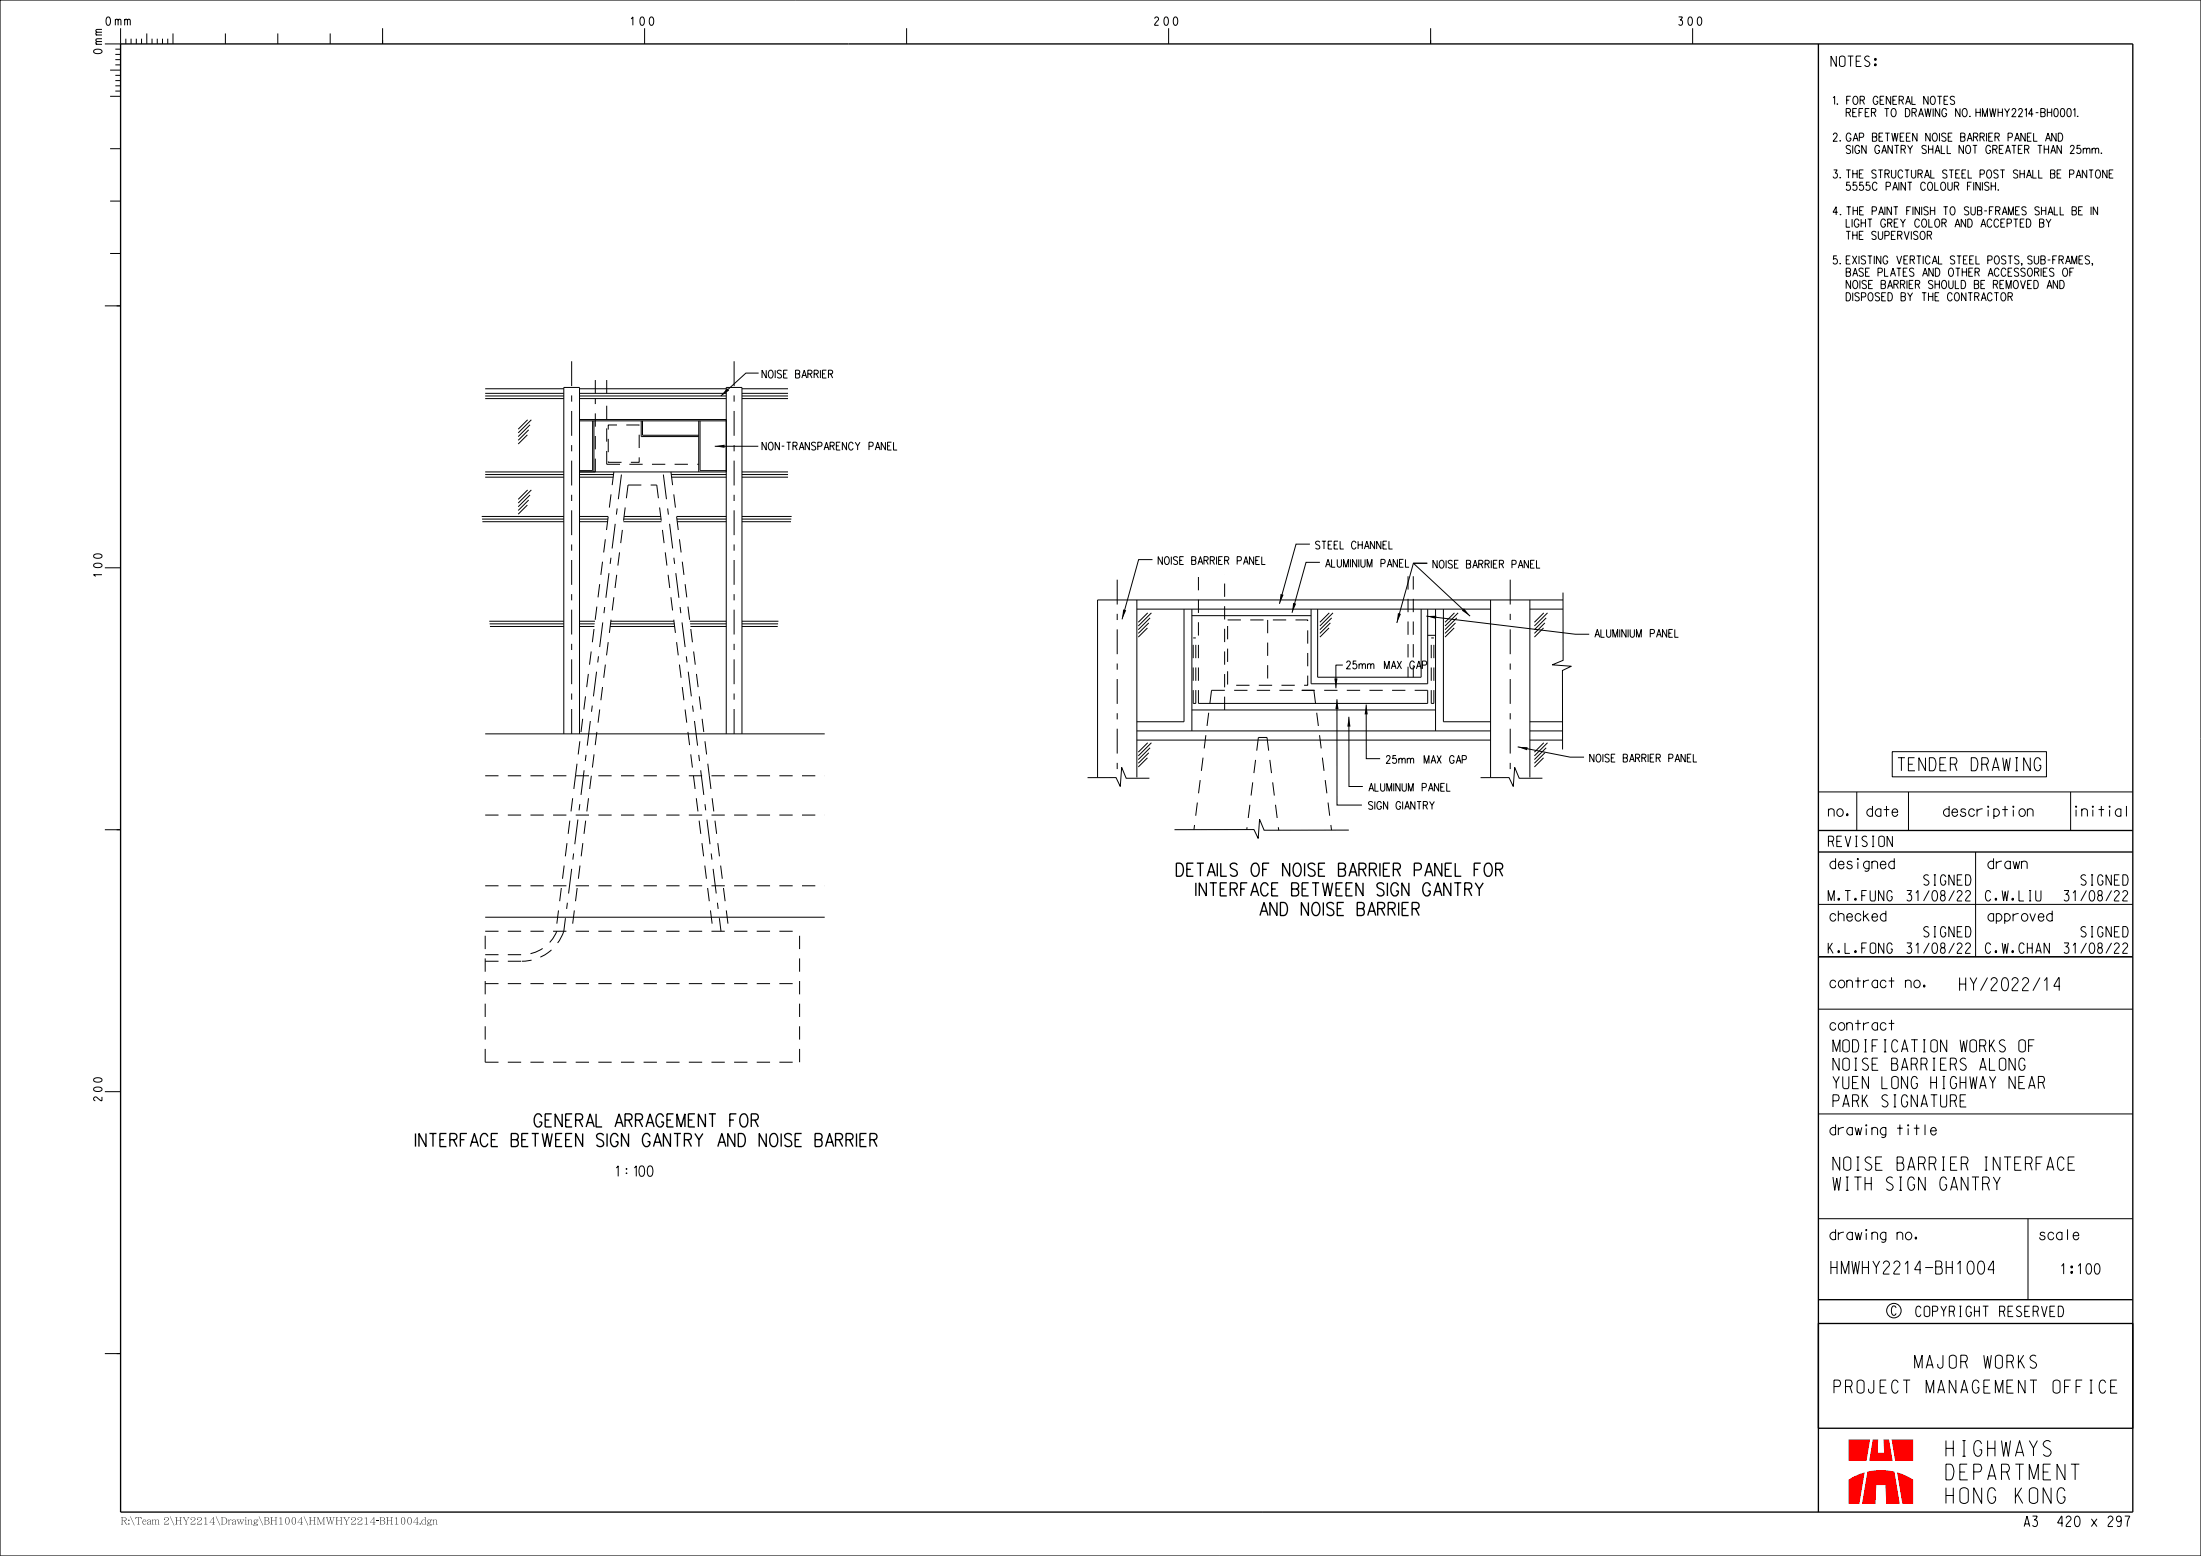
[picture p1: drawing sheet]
<svg xmlns="http://www.w3.org/2000/svg" width="420mm" height="297mm" viewBox="0 0 420 297" stroke-linecap="round" stroke-linejoin="round" font-family="sans-serif">
<g fill="none" stroke="#000" stroke-width=".19" stroke-dasharray="2.5 1.8" stroke-linecap="butt">
<path d="M113.6 75.1v-4.3M115.8 75.1v-4.3M113.6 90.1v-14M115.8 88.6h17.5M115.8 88.6v-12.5M116.1 88.2h5.9v-7.1h-5.9v7.1M117.1 90.1l-7.3 58M119.8 92.6h5.5M119.8 92.6l-7 55.5M125.3 92.6l7 55.5M128 90.1l7.4 58M234.3 118.3h15.2v12.5h-15.2v-12.5"/>
<path d="M241.9 118.3v12.5M268.7 110v19.3M269.7 110v19.3M227.7 134.3v-12.5M227.7 134.3h.5M228.2 134.3v-12.5M228.7 134.3v-24.5M231.2 131.8h19.5M231.2 131.8l-3.4 26.6M233.7 135.5v-25.9M248.4 131.8h24M250.7 131.8l3.4 26.6"/>
<path d="M272.4 131.8v2.5M273.1 134.3v-12.5M273.1 134.3h.5M273.6 134.3v-12.5M92.6 155.6h64.8M92.6 148.1h64.8M109.8 148.1l-3.7 29.7M112.8 148.1l-3.7 29.7M132.3 148.1l3.8 29.8M135.4 148.1l3.7 29.5M240.1 140.8h1.7M240.1 140.8l-2.2 17.5"/>
<path d="M241.8 140.8l2.2 17.7M92.6 177.8h60M92.6 169.1h64.8M106.3 177.8a7.2 7.2 0 0 1-6.7 4.4M107.6 177.8a8.5 8.5 0 0 1-8 5.7M92.6 187.8h60M92.6 182.2h7M92.6 183.5h7M92.6 202.7v-24.9M92.6 202.7h60M152.6 202.7v-24.9"/>
</g>
<g fill="none" stroke="#000" stroke-width=".19">
<path d="M0 0h420v297h-420zM21 13.4h2M21 18.4h2M22 9.4h1M22 10.4h1M22 11.4h1M22 12.4h1M22 14.4h1M22 15.4h1M22 16.4h1M22 17.4h1M23 5.4v3h-3"/>
<path d="M24 7.4v1M25 7.4v1M26 7.4v1M27 7.4v1M28 6.4v2M29 7.4v1M30 7.4v1M31 7.4v1M32 7.4v1M33 6.4v2M43 6.4v2M53 6.4v2"/>
<path d="M63 6.4v2M73 5.4v3M123 5.4v3M173 5.4v3M223 5.4v3M273 5.4v3M323 5.4v3M21 28.4h2M21 38.4h2M20 58.4h3M21 48.4h2M92.6 75.1h15"/>
<path d="M92.6 75.6h15M92.6 76.1h15M92.6 74.2h15M110.6 75.1h28M110.6 75.6h28M110.6 76.1h28M110.6 74.2h28M141.6 75.1h8.8M141.6 75.6h8.8M141.6 76.1h8.8M141.6 74.2h8.8M144.8 71.2h-2.5l-4.7 4.4"/>
<path d="M91.9 98.6h15.7M92 99.1h15.6M92 99.6h15.6M92.6 90.1h15M92.6 91.1h15M92.6 90.6h15M100.6 83l-1.7 1.7M100.6 96.4l-1.7 1.7M100.7 80.1l-1.8 1.8M100.7 93.5l-1.8 1.8M100.9 82l-2 2M100.9 95.4l-2 2"/>
<path d="M101.1 81.1l-2.2 2.2M101.1 94.5l-2.2 2.2M101.4 80.1l-2.5 2.5M101.4 93.5l-2.5 2.5M110.6 99.6h5.3M110.6 98.6h5.5M110.6 99.1h5.4M110.6 90.1h28M110.6 91.1h6.4M110.6 90.6h6.5M110.6 80.1h28M110.6 80.3h28"/>
<path d="M113.1 80.3v9.5h-2.5M113.3 80.3v9.8M119 99.6h7.2M119 99.1h7.1M119.1 98.6h7M122.4 80.3v3h10.9M122.6 80.3v2.8h10.7M128.1 90.6h10.5M128.2 91.1h10.4M129.1 98.6h9.5M129.2 99.1h9.4M129.2 99.6h9.4"/>
<path d="M133.3 80.3v9.8M133.6 80.3v9.5h5M136.4 85.2h8.3M141.6 98.6h9.5M141.6 90.1h8.8M141.6 91.1h8.8M141.6 90.6h8.8M141.6 99.1h9.4M141.6 99.6h9.3M20 108.4h3M93.4 118.6h14.2M93.4 119.1h14.2"/>
<path d="M93.5 119.6h14.1M110.6 118.6h2.9M110.6 119.6h2.8M110.6 119.1h2.9M116.4 119.6h12.3M116.5 119.1h12.2M116.6 118.6h12M131.6 118.6h7M131.7 119.1h6.9M131.8 119.6h6.8M141.6 118.6h6.9M141.6 119.1h6.9"/>
<path d="M141.6 119.6h6.8M216.9 114.5v33.9M216.9 116.3h67.5M219 119.9l-1.8 1.7M219 117l-1.8 1.8M219.2 118.9l-2 2M219.5 117.9l-2.3 2.3M219.7 117l-2.5 2.5M219.9 106.8h-2.6l-3.2 11.4M225.9 116.3v21.5h-9M227.4 116.3v23.2M227.4 117.5h22.8"/>
<path d="M250 103.9h-2.7l-3.2 11.4M250.2 116.3v14.2h22.2v-14.2M251.4 116.3v13h19.8v-13M251.9 107.3h-2.7l-2.6 9.7M253.6 119.9l-1.7 1.7M253.7 117l-1.8 1.8M253.9 118.9l-2 2M254.1 117.9l-2.2 2.3M254.4 117l-2.5 2.5M272.2 117.6l28.4 3.5h2.7M273.9 116.3v23.2M275.4 116.3v21.5h9"/>
<path d="M277.5 119.9l-1.8 1.7M277.5 117l-1.8 1.8M277.7 118.9l-2 2M278 117.9l-2.3 2.3M278.2 117l-2.5 2.5M280.5 117.6l-10.8-10.1h2.7h-2.7l-3.2 11.4M284.4 114.5v33.9M291.9 114.5v33.9M291.9 116.3h6.4M294.5 119.9l-1.7 1.7M294.6 117l-1.8 1.8M294.8 118.9l-2 2"/>
<path d="M295 117.9l-2.2 2.3M295.3 117l-2.5 2.5M298.3 113.1v12.9l-2.1 .9 3.6 .3-1.6 .8v15M298.3 114.5h-88.9v33.9M216.9 139.5h67.5M227.4 135.5h46.5M227.7 121.8h.5M228.7 134.3h43.7M255.1 133.5v20.2h4.8M256.2 126.9h-1.3v4.5M257.4 136.8v13.3h2.7M260.7 134.5v10.3h2.7"/>
<path d="M272.4 121.3h1.5M273.1 121.8h.5M291.9 139.5h6.3M291.9 137.8h6.3M20 158.4h3M92.6 140.1h64.8M107.6 140.1v-66.1h3v66.1M138.6 140.1v-66.1h3v66.1M207.5 148.4h5.5l.8 1.7 .2-3.6 .9 2h4.4M216.9 141.3h67.5M219 144.7l-1.8 1.7M219 141.8l-1.8 1.8"/>
<path d="M219.2 143.7l-2 2M219.5 142.7l-2.3 2.3M219.7 141.8l-2.5 2.5M224.1 158.4l15.2-.1 .8 1.7 .3-3.6 .8 2.1 16.2-.1M282.5 148.4h5.5l.8 1.7 .2-3.6 .9 2h4.4M289.6 142.6l10 1.9h2.7M291.9 141.3h6.3M294.5 144.7l-1.7 1.7M294.6 141.8l-1.8 1.8M294.8 143.7l-2 2M295 142.7l-2.2 2.3M295.3 141.8l-2.5 2.5"/>
<path d="M92.6 175.1h64.8M347 172.6h60M377 162.6v20M20 208.4h3M347 212.6h60M347 232.6h60M387 232.6v15.5M20 258.4h3"/>
</g>
<path d="M118.6 90.6l-11 87.2M126.6 90.6l11 87.2M213.2 110.6v37.8M288.2 110.6v37.8M109.1 140.1v-72.7M140.1 140.1v-72.7" fill="none" stroke="#000" stroke-width=".19" stroke-dasharray="4.7 1.8 1.2 1.8" stroke-linecap="butt"/>
<g fill="#000">
<path d="M138.7 74.1l.4 .4-1.5 1.1zM136.4 85.2l1.9-.3v.6zM214.3 116.3l.6 .2-.8 1.7zM244.4 113.4l.5 .1-.8 1.8zM246.8 115.1l.5 .1-.7 1.8zM266.8 117l.5 .2-.8 1.7zM272.2 117.6l1.9-.1-.1 .6zM279.4 116.1l1.1 1.5-1.6-1.1zM254.6 129.5h.6l-.3 1.9zM255.1 133.5l.3 1.8h-.6zM257.4 136.8l.3 1.9h-.6zM260.7 134.5l.3 1.9h-.6z"/>
<path d="M289.6 142.6h1.9l-.1 .6z"/>
<circle cx="138.6" cy="80.3" r=".02"/>
</g>
<path d="M23 8.4h384v280.2h-384zM347 8.4v280.2M347 252.6h60v20h-60zM347 248.1h60" fill="none" stroke="#000" stroke-width=".25"/>
<path d="M365.1 282.4h.1" fill="none" stroke="#f00" stroke-width=".19"/>
<g fill="#f00">
<path d="M352.8 274.7h4.1l-.7 4.1h-3.4z" fill-rule="evenodd"/>
<path d="M357.4 274.7h1l-.1 2.6h1.2l-.1-2.6h1.1l.6 4.1h-4.4z" fill-rule="evenodd"/>
<path d="M361 274.7h4.1v4.1h-3.5z" fill-rule="evenodd"/>
<path d="M352.8 282.4l1.4-.8 1.6-.6-1 6.1h-2z" fill-rule="evenodd"/>
<path d="M356.3 280.9a11.3 11.3 0 0 1 5.2 0l1 6.2h-2.6l-.1-3.6h-1.8l-.1 3.6h-2.6z" fill-rule="evenodd"/>
<path d="M362 281l1.6 .6 1.5 .8v4.7h-2.1z" fill-rule="evenodd"/>
</g>
<g fill="none" stroke="#000" stroke-width=".19">
<path d="M17.9 9.6l.6-.2a.71 .71 0 0 1 1 .5 1.04 1.04 0 0 1-1.6 0zM17.9 107.7l.6-.2a.71 .71 0 0 1 1 .5 1.04 1.04 0 0 1-1.6 0zM17.9 105.9l.6-.2a.71 .71 0 0 1 1 .5 1.04 1.04 0 0 1-1.6 0zM19.5 109.7h-1.6l.4 .3M347 151.2h60M354.3 151.2v7.3M361.1 143.5h29.4v4.8h-29.4zM364.2 151.2v7.3M395.1 151.2v7.3M347 192.6h60M347 182.6h60M354 195.3h1.1"/>
<path d="M354 187.2h1.1M354.5 186.5v2M354.5 194.7v2M360.4 195.3h1.1M360.4 187.2h1.1M360.9 186.5v2M360.9 194.7v2M17.9 207.7l.6-.2a.71 .71 0 0 1 1 .5 1.04 1.04 0 0 1-1.6 0zM17.9 205.9l.6-.2a.71 .71 0 0 1 1 .5 1.04 1.04 0 0 1-1.6 0zM19.5 209.4v.7a1.22 1.22 0 0 1-1.1-.7 .38 .38 0 0 0-.5 .2 .38 .38 0 0 0 .3 .5"/>
<circle cx="361.4" cy="250.2" r="1.38"/>
</g>
<path d="M347 158.5h60M347 162.6h60M347 182.6h60" fill="none" stroke="#000" stroke-width=".25"/>
<g font-size="3">
<text x="371.3" y="278">HIGHWAYS</text>
<text x="371.3" y="287">HONG KONG</text>
<text x="371.3" y="282.5">DEPARTMENT</text>
</g>
<g font-size="2.5">
<text x="362.2" y="147.1">TENDER DRAWING</text>
<text x="224.5" y="167.3">DETAILS OF NOISE BARRIER PANEL FOR</text>
<text x="228.2" y="171">INTERFACE BETWEEN SIGN GANTRY</text>
<text x="240.4" y="174.8">AND NOISE BARRIER</text>
<text x="373.9" y="189.1">HY/2022/14</text>
<text x="101.9" y="215.1">GENERAL ARRAGEMENT FOR</text>
<text x="79.3" y="218.9">INTERFACE BETWEEN SIGN GANTRY AND NOISE BARRIER</text>
<text x="349.8" y="227.2">WITH SIGN GANTRY</text>
<text x="349.8" y="223.4">NOISE BARRIER INTERFACE</text>
<text x="349.4" y="243.2">HMWHY2214-BH1004</text>
<text x="365.4" y="261.2">MAJOR WORKS</text>
<text x="350" y="265.9">PROJECT MANAGEMENT OFFICE</text>
</g>
<g font-size="2.3">
<text x="349.8" y="200.8">MODIFICATION WORKS OF</text>
<text x="349.8" y="207.8">YUEN LONG HIGHWAY NEAR</text>
<text x="349.8" y="204.3">NOISE BARRIERS ALONG</text>
<text x="349.8" y="211.3">PARK SIGNATURE</text>
</g>
<g font-size="2">
<text x="349.4" y="12.7">NOTES:</text>
<text x="348.9" y="155.8">no.</text>
<text x="356.2" y="155.8">date</text>
<text x="370.9" y="155.8">description</text>
<text x="395.6" y="155.8">initial</text>
<text x="348.9" y="161.6">REVISION</text>
<text x="349.2" y="165.8">designed</text>
<text x="379.3" y="165.8">drawn</text>
<text x="348.9" y="172">M.T.FUNG</text>
<text x="363.9" y="172">31/08/22</text>
<text x="367.1" y="169">SIGNED</text>
<text x="378.9" y="172">C.W.LIU</text>
<text x="393.9" y="172">31/08/22</text>
<text x="397.1" y="169">SIGNED</text>
<text x="349.2" y="175.8">checked</text>
<text x="367.1" y="178.9">SIGNED</text>
<text x="379.3" y="175.8">approved</text>
<text x="397.1" y="178.9">SIGNED</text>
<text x="348.9" y="182">K.L.FONG</text>
<text x="363.9" y="182">31/08/22</text>
<text x="378.9" y="182">C.W.CHAN</text>
<text x="393.9" y="182">31/08/22</text>
<text x="349.2" y="188.5">contract no.</text>
<text x="349.2" y="196.7">contract</text>
<text x="349.2" y="216.7">drawing title</text>
<text x="117.6" y="224.5">1 : 100</text>
<text x="349.2" y="236.7">drawing no.</text>
<text x="389.2" y="236.7">scale</text>
<text x="393.3" y="243.2">1:100</text>
<text x="365.6" y="251.3">COPYRIGHT RESERVED</text>
<text x="386.3" y="291.4">A3</text>
<text x="392.5" y="291.4">420 x 297</text>
</g>
<text font-size="1.8" x="360.9" y="251.1">C</text>
<g font-size="1.6">
<text x="20.2" y="4.8">0mm</text>
<text x="120.3" y="4.8">100</text>
<text x="220.3" y="4.8">200</text>
<text x="320.3" y="4.8">300</text>
<text x="349.8" y="19.9">1. FOR GENERAL NOTES</text>
<text x="350.9" y="22.3">REFER TO DRAWING NO. HMWHY2214-BH0001.</text>
<text x="349.8" y="27">2. GAP BETWEEN NOISE BARRIER PANEL AND</text>
<text x="350.9" y="29.3">SIGN GANTRY SHALL NOT GREATER THAN 25mm.</text>
<text x="349.8" y="34">3. THE STRUCTURAL STEEL POST SHALL BE PANTONE</text>
<text x="349.8" y="41">4. THE PAINT FINISH TO SUB-FRAMES SHALL BE IN</text>
<text x="350.9" y="36.3">5555C PAINT COLOUR FINISH.</text>
<text x="350.9" y="43.4">LIGHT GREY COLOR AND ACCEPTED BY</text>
<text x="350.9" y="45.7">THE SUPERVISOR</text>
<text x="349.8" y="50.4">5. EXISTING VERTICAL STEEL POSTS, SUB-FRAMES,</text>
<text x="350.9" y="52.7">BASE PLATES AND OTHER ACCESSORIES OF</text>
<text x="350.8" y="55.1">NOISE BARRIER SHOULD BE REMOVED AND</text>
<text x="350.9" y="57.4">DISPOSED BY THE CONTRACTOR</text>
</g>
<g font-size="1.5">
<text x="145.4" y="72.2">NOISE BARRIER</text>
<text x="145.4" y="85.9">NON-TRANSPARENCY PANEL</text>
<text x="221" y="107.7">NOISE BARRIER PANEL</text>
<text x="251" y="104.8">STEEL CHANNEL</text>
<text x="252.9" y="108.3">ALUMINIUM PANEL</text>
<text x="273.4" y="108.4">NOISE BARRIER PANEL</text>
<text x="304.3" y="121.6">ALUMINIUM PANEL</text>
<text x="256.9" y="127.7">25mm MAX GAP</text>
<text x="264.5" y="145.7">25mm MAX GAP</text>
<text x="303.4" y="145.5">NOISE BARRIER PANEL</text>
<text x="261.1" y="154.5">SIGN GIANTRY</text>
<text x="261.2" y="151">ALUMINUM PANEL</text>
<text x="23" y="290.9">R:\Team 2\HY2214\Drawing\BH1004\HMWHY2214-BH1004.dgn</text>
</g>
<text font-size="1.3" x="19.5" y="10.2" transform="rotate(-90 19.5 10.2)">0 m m</text>
</svg>
